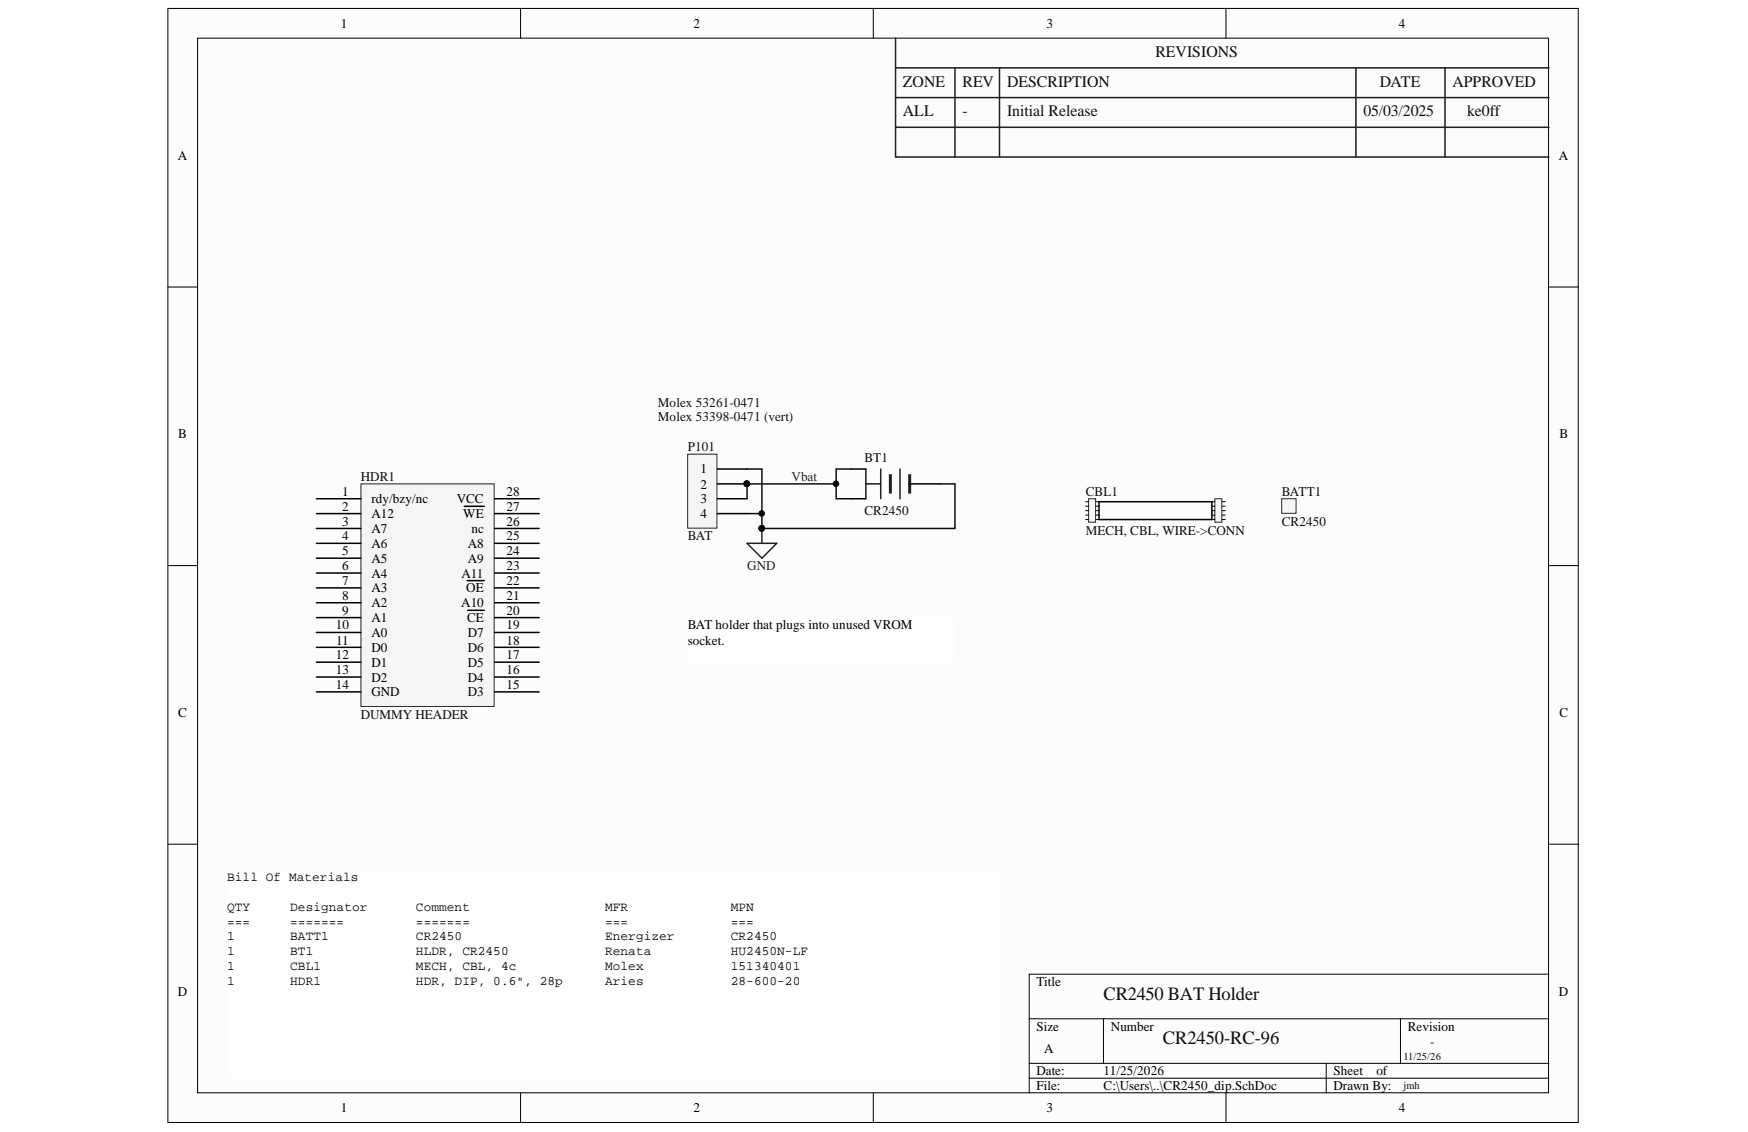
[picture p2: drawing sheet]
<svg xmlns="http://www.w3.org/2000/svg" width="431mm" height="279mm" viewBox="0 0 431 279" stroke-linecap="round" stroke-linejoin="round" font-family="sans-serif">
<g fill="#fcfcfc" stroke="#000" stroke-width=".25">
<path d="M41.4 2.1h348.1v275h-348.1z"/>
<path d="M48.8 9.4h333.4v260.3h-333.4z"/>
</g>
<g fill="none" stroke="#000" stroke-width=".25">
<path d="M128.5 2.1v7.3M215.5 2.1v7.3M302.6 2.1v7.3M41.4 70.8h7.4M382.3 70.8h7.4M41.4 139.6h7.4M382.3 139.6h7.4M41.4 208.4h7.4M382.3 208.4h7.4M254 251.5h128.3M272.4 251.5v11M345.7 251.5v11"/>
<path d="M382.3 240.5h-128.3v29.3M128.5 269.8v7.3M215.5 269.8v7.3M254 262.5h128.3M254 266.1h128.3M302.6 269.8v7.3M327.3 262.5v7.3"/>
</g>
<path d="M213.7 115.8v7.3M213.7 119.4h3.7M217.4 115.8v7.3M222.1 115.8v7.3" fill="none" stroke="#1c1c1c" stroke-width=".37"/>
<g fill="#1c1c1c" stroke="#1c1c1c" stroke-width=".37">
<path d="M219.6 117.2h.3v4.4h-.3z" fill-rule="evenodd"/>
<path d="M224.3 117.2h.4v4.4h-.4z" fill-rule="evenodd"/>
</g>
<path d="M210 115.8h3.7M224.7 119.4h7.3M210 123.1h3.7" fill="none" stroke="#000" stroke-width=".37"/>
<path d="M210 115.8h-3.6v7.3h3.6M232 119.4h3.7v11h-47.6" fill="none" stroke="#0e0e0e" stroke-width=".37"/>
<circle cx="188" cy="130.4" r=".69" fill="#0e0e0e" stroke="#0e0e0e" stroke-width=".25"/>
<path d="M169.7 152.4h65.9v11h-65.9z" fill="#fefefe" stroke="#fefefe" stroke-width=".25"/>
<path d="M89.1 119.4h32.9v55h-32.9z" fill="#f5f5f5" stroke="#262626" stroke-width=".25"/>
<g fill="none" stroke="#000" stroke-width=".37">
<path d="M78.1 123.1h11M78.1 126.8h11M78.1 130.4h11M78.1 134.1h11M78.1 137.8h11M114.6 125h4.9M122.1 123.1h11M122.1 126.8h11M122.1 130.4h11M122.1 134.1h11M122.1 137.8h11M78.1 141.4h11"/>
<path d="M78.1 145.1h11M78.1 148.8h11M78.1 152.4h11M78.1 156.1h11M78.1 159.8h11M115.3 143.3h4.2M115.4 150.6h4.1M122.1 141.4h11M122.1 145.1h11M122.1 148.8h11M122.1 152.4h11M122.1 156.1h11"/>
<path d="M122.1 159.8h11M78.1 163.4h11M78.1 167.1h11M78.1 170.8h11M122.1 163.4h11M122.1 167.1h11M122.1 170.8h11"/>
</g>
<path d="M184.4 134.1h7.3l-3.6 3.7zM188.1 130.4v3.7" fill="none" stroke="#262626" stroke-width=".37"/>
<g fill="#0e0e0e" stroke="#0e0e0e" stroke-width=".25">
<circle cx="188" cy="130.4" r=".69"/>
<circle cx="188" cy="126.7" r=".69"/>
</g>
<path d="M184.4 115.8h3.7v14.6M184.4 126.8h3.7" fill="none" stroke="#0e0e0e" stroke-width=".37"/>
<path d="M169.7 112.1h7.3v18.3h-7.3z" fill="#f5f5f5" stroke="#262626" stroke-width=".25"/>
<path d="M177.1 115.8h7.3M177.1 119.4h7.3M177.1 123.1h7.3M177.1 126.8h7.3M271.3 123.8h27.8v4.4h-27.8" fill="none" stroke="#000" stroke-width=".37"/>
<g fill="#0e0e0e" stroke="#0e0e0e" stroke-width=".25">
<circle cx="184.3" cy="119.4" r=".7"/>
<circle cx="206.3" cy="119.4" r=".69"/>
</g>
<path d="M206.4 119.4h-22v3.7" fill="none" stroke="#0e0e0e" stroke-width=".37"/>
<path d="M56.1 214.8h190.5v51.3h-190.5z" fill="#fefefe" stroke="#fefefe" stroke-width=".25"/>
<path d="M221 9.4v22h161.3M221 16.8h161.3M235.7 16.8v22M246.7 16.8v22M334.7 16.8v22M356.7 16.8v22M221 31.4v7.4h161.3M221 24.1h161.3" fill="none" stroke="#1c1c1c" stroke-width=".37"/>
<path d="M268.7 123.1h1.7v5.8h-1.7z" fill="#f5f5f5" stroke="#262626" stroke-width=".25"/>
<path d="M268 123.8h.7M268 124.9h.7M268 126h.7M268 127.1h.7M268 128.2h.7M270.5 123.8h.8M270.5 124.9h.8M270.5 126h.8M270.5 127.1h.8M270.5 128.2h.8" fill="none" stroke="#000" stroke-width=".25"/>
<path d="M299.9 123.1h1.7v5.8h-1.7z" fill="#f5f5f5" stroke="#262626" stroke-width=".25"/>
<path d="M299.1 123.8h.8M299.1 124.9h.8M299.1 126h.8M299.1 127.1h.8M299.1 128.2h.8M301.7 123.8h.7M301.7 124.9h.7M301.7 126h.7M301.7 127.1h.7M301.7 128.2h.7" fill="none" stroke="#000" stroke-width=".25"/>
<path d="M271.3 123.8v4.4" fill="none" stroke="#000" stroke-width=".37"/>
<path d="M316.3 123.1h3.6v3.6h-3.6z" fill="#f5f5f5" stroke="#262626" stroke-width=".25"/>
<g font-size="4.7" fill="#0e0e0e">
<text x="272.4" y="246.7">CR2450 BAT Holder</text>
<text x="287" y="257.7">CR2450-RC-96</text>
</g>
<g font-size="4" fill="#0e0e0e">
<text x="285.2" y="14.1">REVISIONS</text>
<text x="222.8" y="21.4">ZONE</text>
<text x="237.6" y="21.4">REV</text>
<text x="248.6" y="21.4">DESCRIPTION</text>
<text x="340.6" y="21.4">DATE</text>
<text x="358.5" y="21.4">APPROVED</text>
<text x="222.8" y="28.7">ALL</text>
<text x="237.6" y="28.7">-</text>
<text x="248.6" y="28.7">Initial Release</text>
<text x="336.5" y="28.7">05/03/2025</text>
<text x="362.1" y="28.7">ke0ff</text>
</g>
<g font-size="3.3">
<text x="84.1" y="6.9">1</text>
<text x="171.2" y="6.9">2</text>
<text x="258.3" y="6.9">3</text>
<text x="345.3" y="6.9">4</text>
<text x="43.9" y="39.4">A</text>
<text x="384.8" y="39.4">A</text>
<text x="44" y="108.2">B</text>
<text x="384.9" y="108.2">B</text>
<text x="172.9" y="116.9">1</text>
<text x="84.5" y="122.4">1</text>
<text x="91.7" y="124.2">rdy/bzy/nc</text>
<text x="112.7" y="124.2">VCC</text>
<text x="125" y="122.4">28</text>
<text x="172.9" y="120.6">2</text>
<text x="172.9" y="124.2">3</text>
<text x="84.5" y="126.1">2</text>
<text x="84.5" y="129.7">3</text>
<text x="91.7" y="127.9">A12</text>
<text x="91.7" y="131.6">A7</text>
<text x="114.3" y="127.9">WE</text>
<text x="116.4" y="131.6">nc</text>
<text x="125" y="129.7">26</text>
<text x="125" y="126.1">27</text>
<text x="172.9" y="127.9">4</text>
<text x="84.5" y="133.4">4</text>
<text x="84.5" y="137.1">5</text>
<text x="91.7" y="135.2">A6</text>
<text x="115.4" y="135.2">A8</text>
<text x="125" y="137.1">24</text>
<text x="125" y="133.4">25</text>
<text x="84.5" y="140.7">6</text>
<text x="91.7" y="138.9">A5</text>
<text x="91.7" y="142.6">A4</text>
<text x="113.9" y="142.6">A11</text>
<text x="115.4" y="138.9">A9</text>
<text x="125" y="140.7">23</text>
<text x="84.5" y="144.4">7</text>
<text x="84.5" y="148.1">8</text>
<text x="91.7" y="146.2">A3</text>
<text x="91.7" y="149.9">A2</text>
<text x="113.8" y="149.9">A10</text>
<text x="115.1" y="146.2">OE</text>
<text x="125" y="148.1">21</text>
<text x="125" y="144.4">22</text>
<text x="82.9" y="155.4">10</text>
<text x="84.5" y="151.7">9</text>
<text x="91.7" y="153.6">A1</text>
<text x="115.3" y="153.6">CE</text>
<text x="125" y="155.4">19</text>
<text x="125" y="151.7">20</text>
<text x="169.7" y="155.4">BAT holder that plugs into unused VROM</text>
<text x="83" y="159.1">11</text>
<text x="91.7" y="157.2">A0</text>
<text x="91.7" y="160.9">D0</text>
<text x="115.4" y="160.9">D6</text>
<text x="115.4" y="157.2">D7</text>
<text x="125" y="159.1">18</text>
<text x="169.7" y="159.1">socket.</text>
<text x="82.9" y="162.7">12</text>
<text x="82.9" y="166.4">13</text>
<text x="91.7" y="164.6">D1</text>
<text x="115.4" y="164.6">D5</text>
<text x="125" y="166.4">16</text>
<text x="125" y="162.7">17</text>
<text x="82.9" y="170.1">14</text>
<text x="91.7" y="168.2">D2</text>
<text x="91.7" y="171.9">GND</text>
<text x="115.4" y="171.9">D3</text>
<text x="115.4" y="168.2">D4</text>
<text x="125" y="170.1">15</text>
<text x="44" y="176.9">C</text>
<text x="384.9" y="176.9">C</text>
<text x="43.9" y="245.7">D</text>
<text x="255.8" y="243.4">Title</text>
<text x="384.8" y="245.7">D</text>
<text x="255.8" y="254.4">Size</text>
<text x="274.2" y="254.4">Number</text>
<text x="347.5" y="254.4">Revision</text>
<text x="257.7" y="259.9">A</text>
<text x="255.8" y="265.4">Date:</text>
<text x="255.8" y="269.1">File:</text>
<text x="272.4" y="265.4">11/25/2026</text>
<text x="272.4" y="269.1">C:\Users\..\CR2450_dip.SchDoc</text>
<text x="329.1" y="265.4">Sheet</text>
<text x="329.1" y="269.1">Drawn By:</text>
<text x="339.7" y="265.4">of</text>
<text x="84.1" y="274.6">1</text>
<text x="171.2" y="274.6">2</text>
<text x="258.3" y="274.6">3</text>
<text x="345.3" y="274.6">4</text>
</g>
<g font-size="3.3" fill="#0e0e0e">
<text x="162.4" y="100.4">Molex 53261-0471</text>
<text x="162.4" y="104">Molex 53398-0471 (vert)</text>
<text x="169.7" y="111.4">P101</text>
<text x="213.4" y="114">BT1</text>
<text x="89.1" y="118.7">HDR1</text>
<text x="268" y="122.4">CBL1</text>
<text x="316.4" y="122.4">BATT1</text>
<text x="213.4" y="127.2">CR2450</text>
<text x="268" y="131.9">MECH, CBL, WIRE-&gt;CONN</text>
<text x="316.4" y="129.7">CR2450</text>
<text x="169.7" y="133.4">BAT</text>
<text x="89.1" y="177.4">DUMMY HEADER</text>
<text x="353" y="258.1">-</text>
</g>
<g font-size="3.3" fill="#262626">
<text x="195.4" y="118.7">Vbat</text>
<text x="184.4" y="140.7">GND</text>
</g>
<g font-size="3.2">
<text x="56.1" y="217.5">Bill Of Materials</text>
<text x="56.1" y="224.8">QTY</text>
<text x="71.6" y="224.8">Designator</text>
<text x="102.7" y="224.8">Comment</text>
<text x="149.4" y="224.8">MFR</text>
<text x="180.4" y="224.8">MPN</text>
<text x="56.1" y="228.5">===</text>
<text x="56.1" y="232.1">1</text>
<text x="71.6" y="228.5">=======</text>
<text x="71.6" y="232.1">BATT1</text>
<text x="102.7" y="228.5">=======</text>
<text x="102.7" y="232.1">CR2450</text>
<text x="149.4" y="228.5">===</text>
<text x="149.4" y="232.1">Energizer</text>
<text x="180.4" y="228.5">===</text>
<text x="180.4" y="232.1">CR2450</text>
<text x="56.1" y="235.8">1</text>
<text x="56.1" y="239.5">1</text>
<text x="71.6" y="235.8">BT1</text>
<text x="71.6" y="239.5">CBL1</text>
<text x="102.7" y="235.8">HLDR, CR2450</text>
<text x="102.7" y="239.5">MECH, CBL, 4c</text>
<text x="149.4" y="235.8">Renata</text>
<text x="149.4" y="239.5">Molex</text>
<text x="180.4" y="235.8">HU2450N-LF</text>
<text x="180.4" y="239.5">151340401</text>
<text x="56.1" y="243.1">1</text>
<text x="71.6" y="243.1">HDR1</text>
<text x="102.7" y="243.1">HDR, DIP, 0.6&quot;, 28p</text>
<text x="149.4" y="243.1">Aries</text>
<text x="180.4" y="243.1">28-600-20</text>
</g>
<g font-size="2.6" fill="#0e0e0e">
<text x="346.4" y="261.6">11/25/26</text>
<text x="346.4" y="268.8">jmh</text>
</g>
</svg>
